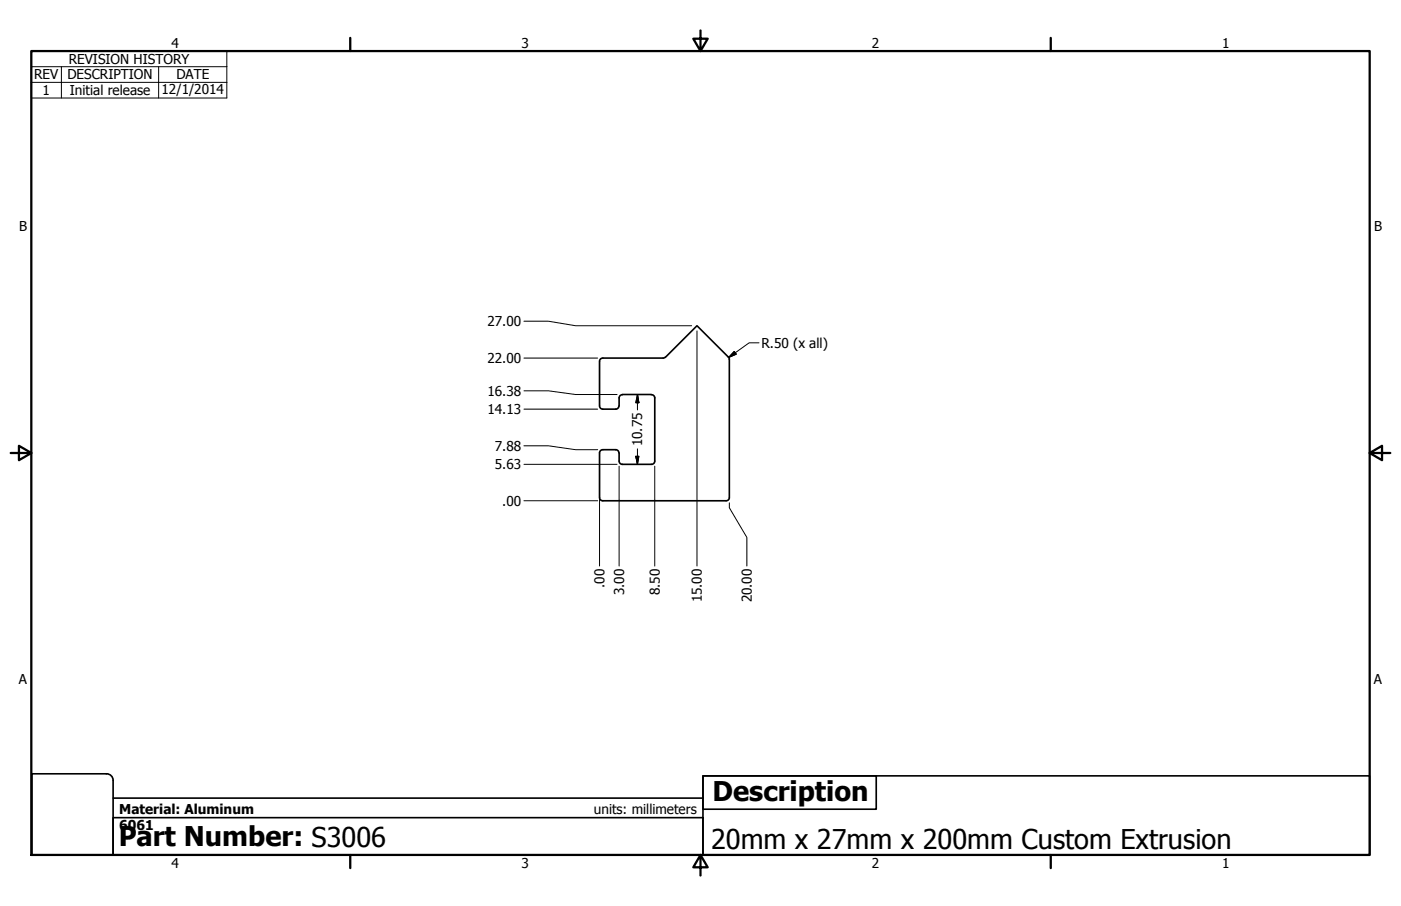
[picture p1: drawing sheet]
<svg xmlns="http://www.w3.org/2000/svg" width="432mm" height="279mm" viewBox="0 0 432 279" stroke-linecap="round" stroke-linejoin="round" font-family="sans-serif">
<!-- layer: Visible (ANSI) -->
<g fill="none" stroke="#000" stroke-width=".51">
<path d="M204.4 110.4h-18.6a.98 .98 0 0 0-1 1v13.8M205.1 110.1l-.7 .3M205.1 110.2l9.7-9.7 9.7 9.7M224.5 110.1l.3 .7M224.8 110.9v42.5a.98 .98 0 0 1-1 1M184.8 125.2a.98 .98 0 0 0 1 1h4a.99 .99 0 0 0 1-1M190.8 122.7v2.5M191.8 121.7h9M191.8 121.7a.98 .98 0 0 0-1 1M200.8 121.7a.98 .98 0 0 1 1 1M201.8 122.7v19.5M190.8 142.2a.98 .98 0 0 0 1 1h9a.99 .99 0 0 0 1-1"/>
<path d="M190.8 142.2v-2.5a.99 .99 0 0 0-1-1h-4a.99 .99 0 0 0-1 1v13.7a.98 .98 0 0 0 1 1h38"/>
</g>
<!-- layer: Border (ANSI) -->
<path d="M9.7 15.7h412.4v248h-412.4zM107.9 11.7v4M215.9 9.4v6.3l-2.2-3.8h4.4l-2.2 3.8M323.8 11.7v4M3.3 139.7h6.4l-3.9-2.2v4.4l3.9-2.2M422.1 139.7l3.9 2.2v-4.4l-3.9 2.2h6.4M107.9 263.7v4M215.9 263.7l2.2 3.8h-4.4l2.2-3.8v6.3M323.8 263.7v4" fill="none" stroke="#000" stroke-width=".7"/>
<!-- layer: Title (ANSI) -->
<path d="M32.9 238.6a2 2 0 0 1 2 2v23.1h-25.1v-25.1h23.1M216.7 239.3h53.4v10.3h-53.4zM216.7 239.3h205.4v24.4h-205.4zM34.9 252.2h181.8v11.5h-181.8zM34.9 246.1h181.8" fill="none" stroke="#000" stroke-width=".51"/>
<!-- layer: Symbol (ANSI) -->
<path d="M9.7 20.6v-4.9h60.2v4.9M9.7 25.4h60.2M18.9 20.6v9.6M48.9 20.6v9.6M69.9 20.6h-60.2v4.8M69.9 20.6v9.6h-60.2v-4.8" fill="none" stroke="#000" stroke-width=".31"/>
<!-- layer: Dimension (ANSI) -->
<g fill="none" stroke="#000" stroke-width=".31">
<path d="M161.5 99.1h7.5l8.4 1.4h35.8M161.5 110.4h22.7M214.8 102v72.6M226.3 108.4l.6 .8-2.3 1zM233.9 105.7h-3l-6.3 4.5M161.5 137.5h7.5l8.4 1.2h6.8M161.5 126.2h22.7M161.5 120.5h7.5l8.4 1.2h12.8M196.5 121.7l.4 2.5h-.9zM196.5 121.7v4.7M196.5 138.4v4.8M161.5 154.4h22.7"/>
<path d="M161.5 143.2h28.7M184.8 148.1v26.5M190.8 143.8v30.8M196 140.7h.9l-.4 2.5zM201.8 143.8v30.8M224.8 155.1v1.5l5.4 9.1v8.9"/>
</g>
<path d="M226.3 108.4l-1.7 1.8zM226.3 108.4l.6 .8-2.3 1zM196.5 121.7l.4 2.5zM196.5 121.7l.4 2.5h-.9zM196 140.7l.5 2.5zM196 140.7h.9l-.4 2.5z" fill="#000" stroke="#000" stroke-width=".31"/>
<g font-size="8.4">
<text x="219.6" y="246.9">Description</text>
<text x="36.6" y="260.9">Part Number: S3006</text>
<text x="219.1" y="261.7">20mm x 27mm x 200mm Custom Extrusion</text>
</g>
<g font-size="4.2">
<text x="52.8" y="14.7">4</text>
<text x="160.8" y="14.7">3</text>
<text x="268.7" y="14.7">2</text>
<text x="376.7" y="14.7">1</text>
<text x="21.2" y="19.7">REVISION HISTORY</text>
<text x="10.5" y="24.5">REV</text>
<text x="13.1" y="29.3">1</text>
<text x="20.8" y="24.5">DESCRIPTION</text>
<text x="21.5" y="29.4">Initial release</text>
<text x="49.8" y="29.1">12/1/2014</text>
<text x="54.4" y="24.5">DATE</text>
<text x="5.9" y="71.4">B</text>
<text x="423.5" y="71.4">B</text>
<text x="150.2" y="100.6">27.00</text>
<text x="234.7" y="107.3">R.50 (x all)</text>
<text x="150.2" y="112">22.00</text>
<text x="150.2" y="122">16.38</text>
<text x="150.2" y="127.7">14.13</text>
<text x="197.9" y="137.7" transform="rotate(-90 197.9 137.7)">10.75</text>
<text x="152.5" y="139">7.88</text>
<text x="152.5" y="144.7">5.63</text>
<text x="154.8" y="156">.00</text>
<text x="186.3" y="181.2" transform="rotate(-90 186.3 181.2)">.00</text>
<text x="192.3" y="183.5" transform="rotate(-90 192.3 183.5)">3.00</text>
<text x="203.3" y="183.5" transform="rotate(-90 203.3 183.5)">8.50</text>
<text x="216.3" y="185.8" transform="rotate(-90 216.3 185.8)">15.00</text>
<text x="231.7" y="185.8" transform="rotate(-90 231.7 185.8)">20.00</text>
<text x="5.8" y="211.1">A</text>
<text x="423.4" y="211.1">A</text>
<text x="36.8" y="251.1">Material: Aluminum</text>
<text x="183" y="251">units: millimeters</text>
<text x="36.8" y="256.1">6061</text>
<text x="52.8" y="267.7">4</text>
<text x="160.8" y="267.7">3</text>
<text x="268.7" y="267.7">2</text>
<text x="376.7" y="267.7">1</text>
</g>
</svg>
